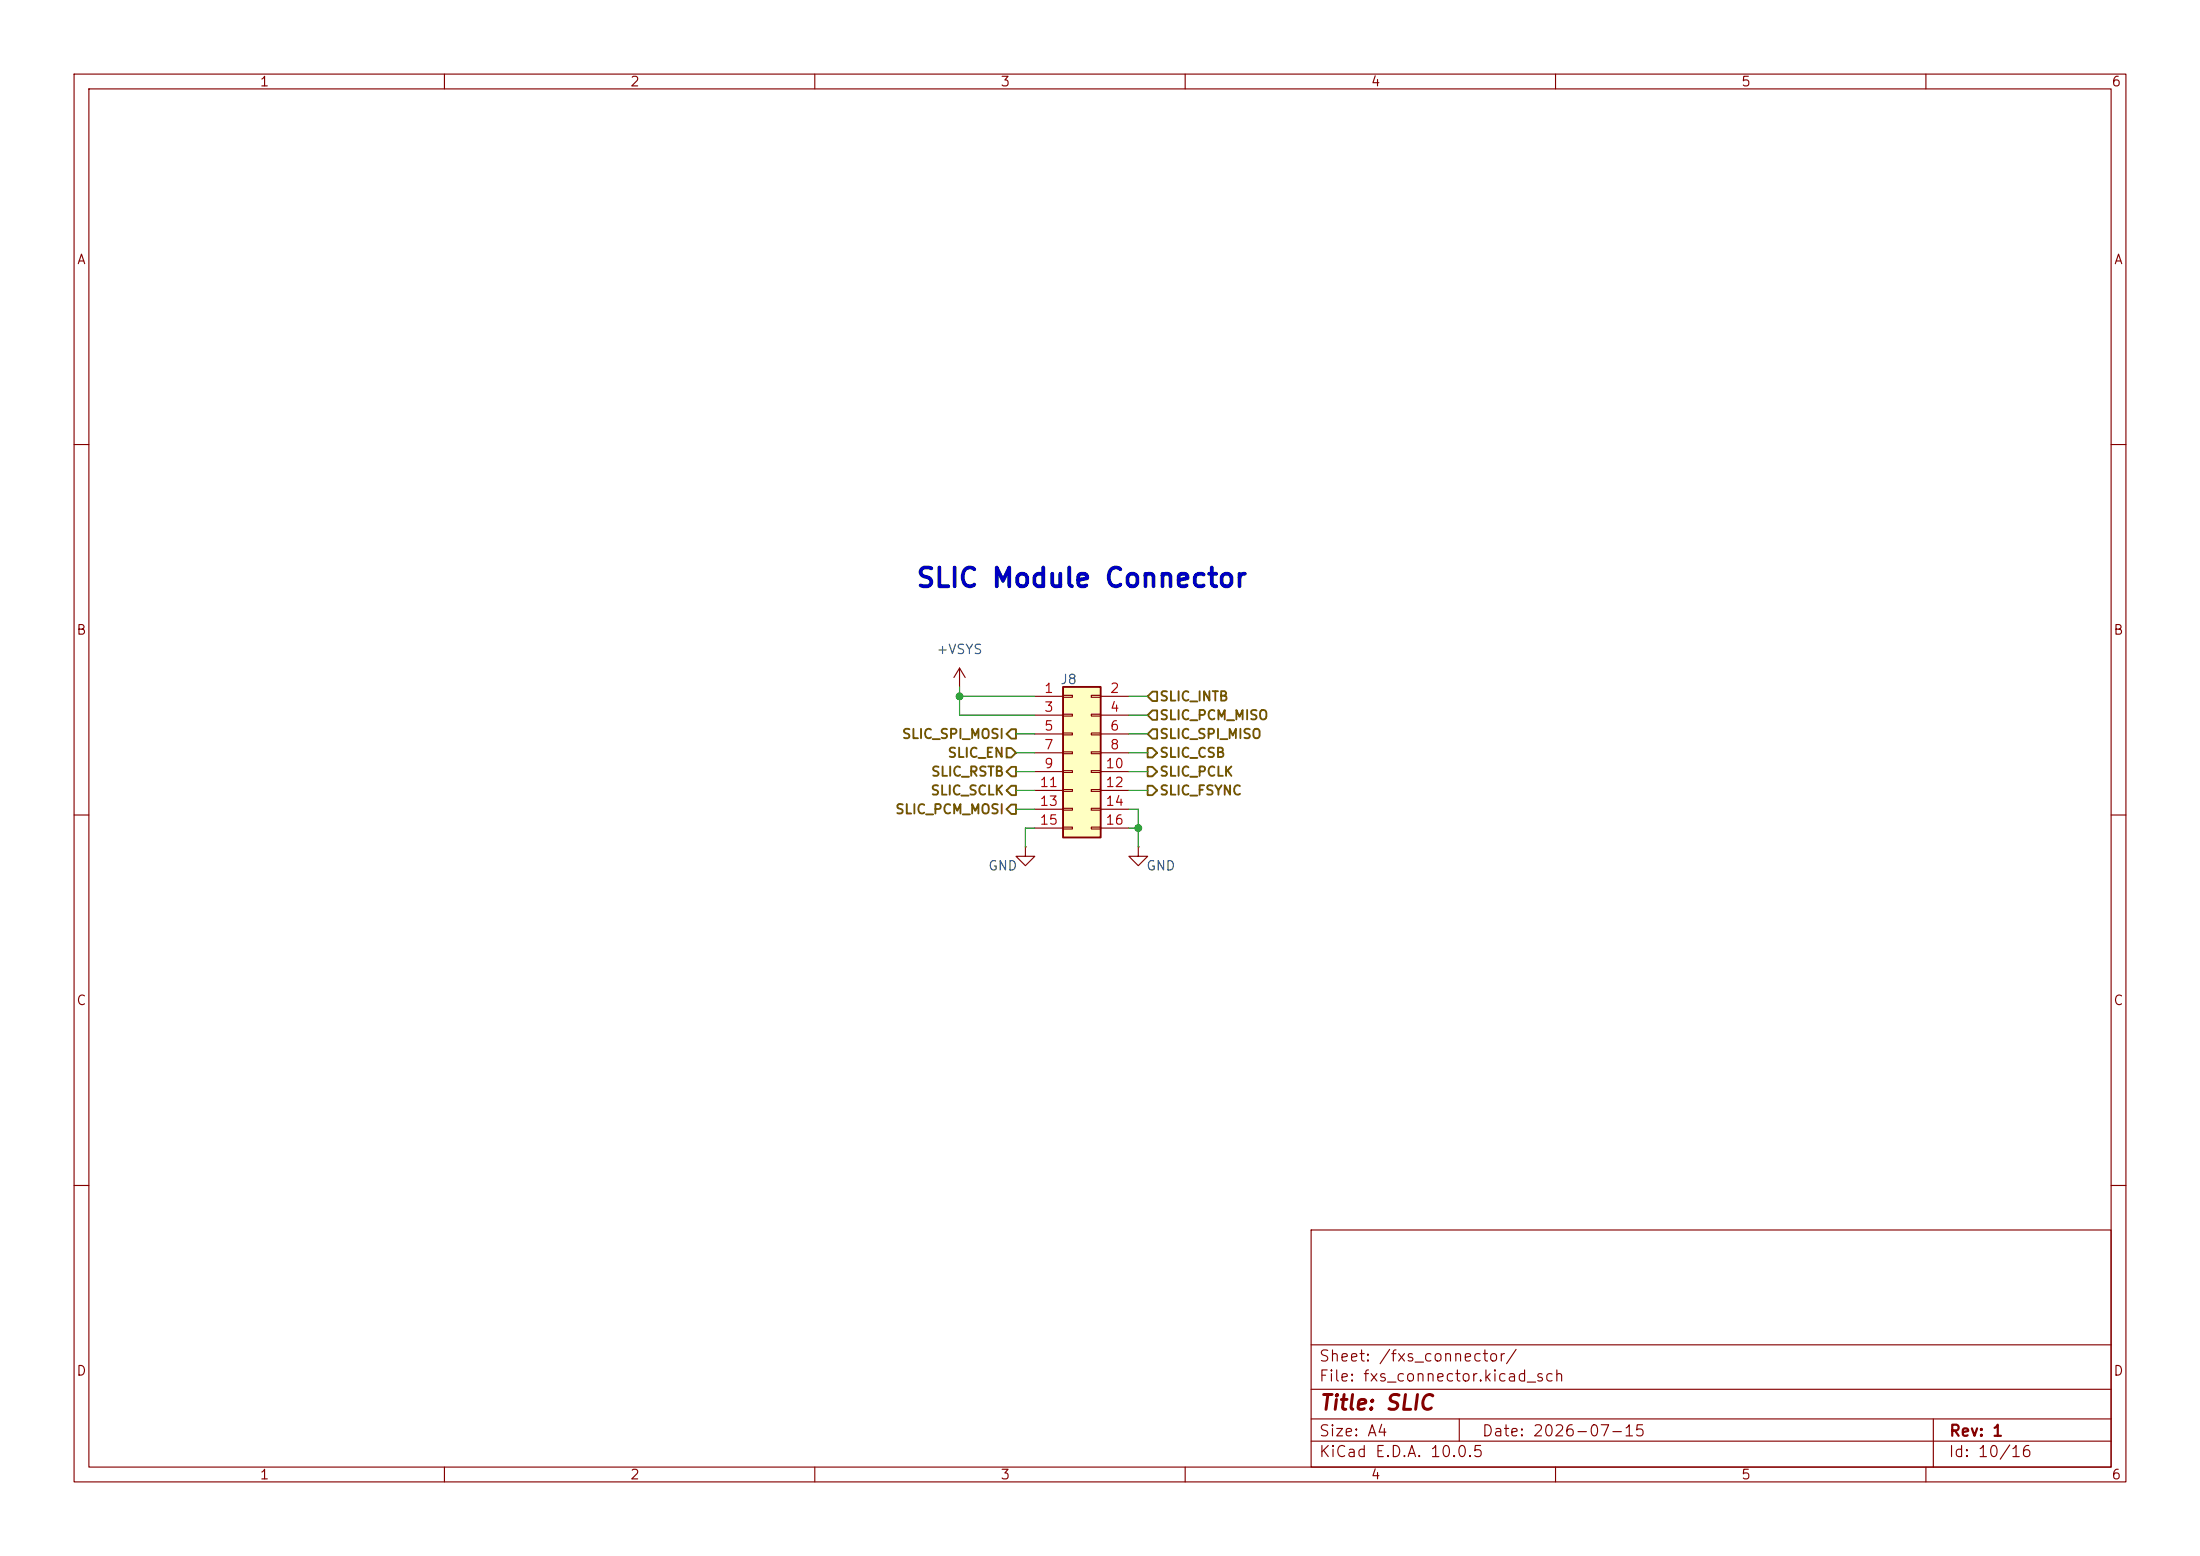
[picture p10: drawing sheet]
<svg xmlns="http://www.w3.org/2000/svg" width="297mm" height="210mm" viewBox="0 0 297 210" stroke-linecap="round" stroke-linejoin="round" font-family="sans-serif">
<g fill="none" stroke="#840000" stroke-width=".15">
<path d="M10 10h277v190h-277zM12 12h273v186h-273zM60 10v2M110 10v2M160 10v2M210 10v2M260 10v2M10 60h2M285 60h2M129.5 90.2l-.7 1.2M129.5 90.2l.8 1.2M129.5 90.2v2.5"/>
<path d="M10 110h2M153.7 114.3v1.3h1.2l-1.2 1.2-1.3-1.2h1.3M153.7 114.3h.1M285 110h2M10 160h2M177 166h108v32h-108zM285 160h2M60 198v2M110 198v2M160 198v2M177 194.5h108M177 191.5h108"/>
<path d="M177 187.5h108M177 181.5h108M197 191.5v3M210 198v2M260 198v2M261 191.5v6.5"/>
</g>
<path d="M143.5 92.7h5.1v20.3h-5.1z" fill="#ffffc2"/>
<path d="M143.5 92.7h5.1v20.3h-5.1z" fill="none" stroke="#840000" stroke-width=".25"/>
<g fill="none" stroke="#840000" stroke-width=".15">
<path d="M139.7 94h3.8M139.7 96.5h3.8M139.7 99.1h3.8M143.5 93.9h1.3v.2h-1.3zM143.5 96.4h1.3v.2h-1.3zM143.5 98.9h1.3v.3h-1.3zM147.3 93.9h1.3v.2h-1.3zM147.3 96.4h1.3v.2h-1.3zM147.3 98.9h1.3v.3h-1.3zM148.6 94h3.8M148.6 96.5h3.8M148.6 99.1h3.8"/>
<path d="M138.4 114.3v1.3h-1.2l1.2 1.2 1.3-1.2h-1.3M138.4 114.3h.1M139.7 101.6h3.8M139.7 104.1h3.8M139.7 106.7h3.8M139.7 109.2h3.8M139.7 111.8h3.8M143.5 101.5h1.3v.2h-1.3zM143.5 104h1.3v.3h-1.3zM143.5 106.6h1.3v.2h-1.3zM143.5 109.1h1.3v.2h-1.3zM143.5 111.6h1.3v.3h-1.3z"/>
<path d="M147.3 101.5h1.3v.2h-1.3zM147.3 104h1.3v.3h-1.3zM147.3 106.6h1.3v.2h-1.3zM147.3 109.1h1.3v.2h-1.3zM147.3 111.6h1.3v.3h-1.3zM148.6 101.6h3.8M148.6 104.1h3.8M148.6 106.7h3.8M148.6 109.2h3.8M148.6 111.8h3.8"/>
</g>
<path d="M136.5 98.4h.7v1.3h-.7l-.6-.6zM154.9 94l.7-.7h.6v1.3h-.6zM154.9 96.5l.7-.6h.6v1.3h-.6zM154.9 99.1l.7-.7h.6v1.3h-.6zM135.9 101h.6l.7 .6-.7 .6h-.6zM136.5 108.6h.7v1.3h-.7l-.6-.7zM136.5 106h.7v1.3h-.7l-.6-.6zM136.5 103.5h.7v1.3h-.7l-.6-.7zM154.9 106h.7l.6 .7-.6 .6h-.7zM154.9 101h.7l.6 .6-.6 .6h-.7zM154.9 103.5h.7l.6 .6-.6 .7h-.7z" fill="none" stroke="#725600" stroke-width=".25"/>
<g fill="none" stroke="#009600" stroke-width=".15">
<path d="M129.5 92.7v3.8h10.2M129.5 94h10.2M137.2 99.1h2.5M152.4 94h2.5M152.4 99.1h2.5M152.4 96.5h2.5M137.2 109.2h2.5M137.2 106.7h2.5M137.2 104.1h2.5M137.2 101.6h2.5M139.7 111.8h-1.3v2.5M152.4 109.2h1.3v5.1"/>
<path d="M152.4 106.7h2.5M152.4 111.8h1.3M152.4 104.1h2.5M152.4 101.6h2.5"/>
</g>
<g fill="#009600" stroke="#009600" stroke-width=".14">
<circle cx="153.7" cy="111.8" r=".46"/>
<circle cx="129.5" cy="94" r=".46"/>
</g>
<text font-size="2.5" fill="#0000c2" x="123.5" y="79.9">SLIC Module Connector</text>
<text font-size="2" fill="#840000" x="178" y="190.8">Title: SLIC</text>
<g font-size="1.5" fill="#840000">
<text x="178" y="184.1">Sheet: /fxs_connector/</text>
<text x="178" y="186.8">File: fxs_connector.kicad_sch</text>
<text x="178" y="197">KiCad E.D.A. 10.0.5</text>
<text x="178" y="194.2">Size: A4</text>
<text x="200" y="194.2">Date: 2026-07-15</text>
<text x="263" y="197">Id: 10/16</text>
<text x="263" y="194.2">Rev: 1</text>
</g>
<g font-size="1.3" fill="#840000">
<text x="35" y="12">1</text>
<text x="85" y="12">2</text>
<text x="135" y="12">3</text>
<text x="185" y="12">4</text>
<text x="235" y="12">5</text>
<text x="285" y="12">6</text>
<text x="10.3" y="36">A</text>
<text x="285.3" y="36">A</text>
<text x="10.2" y="86">B</text>
<text x="285.2" y="86">B</text>
<text x="10.2" y="136">C</text>
<text x="285.2" y="136">C</text>
<text x="10.2" y="186">D</text>
<text x="285.2" y="186">D</text>
<text x="35" y="200">1</text>
<text x="85" y="200">2</text>
<text x="135" y="200">3</text>
<text x="185" y="200">4</text>
<text x="235" y="200">5</text>
<text x="285" y="200">6</text>
</g>
<g font-size="1.3" fill="#006464">
<text x="126.3" y="88.6">+VSYS</text>
<text x="143.1" y="92.7">J8</text>
<text x="133.3" y="117.8">GND</text>
<text x="154.7" y="117.8">GND</text>
</g>
<g font-size="1.3" fill="#a90000">
<text x="140.9" y="93.8">1</text>
<text x="149.8" y="93.8">2</text>
<text x="140.9" y="96.4">3</text>
<text x="140.9" y="98.9">5</text>
<text x="140.9" y="101.5">7</text>
<text x="149.8" y="96.4">4</text>
<text x="149.8" y="98.9">6</text>
<text x="149.8" y="101.5">8</text>
<text x="140.3" y="106.5">11</text>
<text x="140.9" y="104">9</text>
<text x="149.2" y="104">10</text>
<text x="149.2" y="106.5">12</text>
<text x="140.3" y="109.1">13</text>
<text x="140.3" y="111.6">15</text>
<text x="149.2" y="109.1">14</text>
<text x="149.2" y="111.6">16</text>
</g>
<g font-size="1.3" fill="#725600">
<text x="156.4" y="94.9">SLIC_INTB</text>
<text x="121.7" y="100">SLIC_SPI_MOSI</text>
<text x="156.4" y="97.5">SLIC_PCM_MISO</text>
<text x="156.4" y="100">SLIC_SPI_MISO</text>
<text x="125.5" y="107.6">SLIC_SCLK</text>
<text x="125.6" y="105.1">SLIC_RSTB</text>
<text x="127.8" y="102.6">SLIC_ΕΝ</text>
<text x="156.4" y="107.6">SLIC_FSYNC</text>
<text x="156.4" y="102.6">SLIC_CSB</text>
<text x="156.4" y="105.1">SLIC_PCLK</text>
<text x="120.8" y="110.2">SLIC_PCM_MOSI</text>
</g>
</svg>
